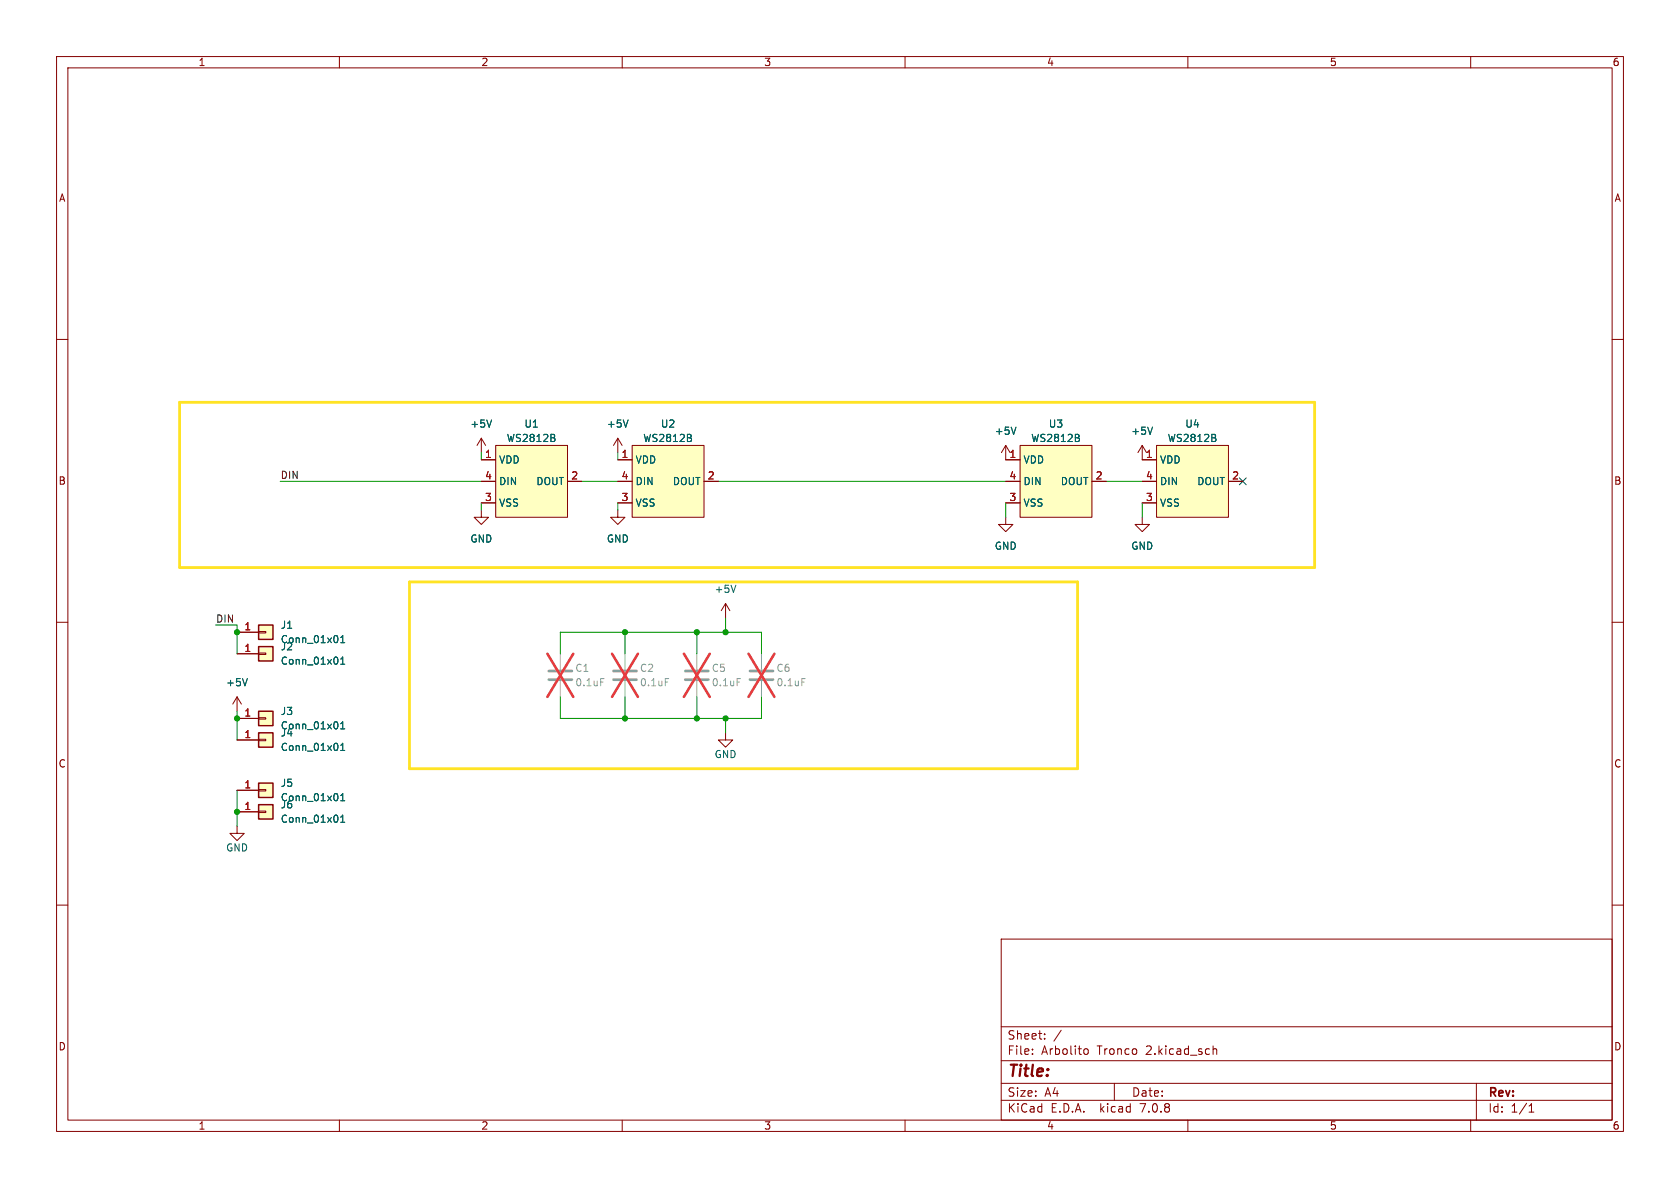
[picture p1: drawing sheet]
<svg xmlns="http://www.w3.org/2000/svg" width="297mm" height="210mm" viewBox="0 0 297 210" stroke-linecap="round" stroke-linejoin="round" font-family="sans-serif">
<g fill="none" stroke="#840000" stroke-width=".18">
<path d="M10 10h277v190h-277zM12 12h273v186h-273zM60 10v2M110 10v2M160 10v2M210 10v2M260 10v2M10 60h2M285 60h2M85.1 77.5l-.8 1.2M85.1 77.5v2.5M85.1 77.5l.8 1.2"/>
<path d="M87.6 78.7h12.7v12.7h-12.7zM109.2 77.5l-.7 1.2M109.2 77.5v2.5M109.2 77.5l.8 1.2M111.8 78.7h12.7v12.7h-12.7zM177.8 78.7v2.6h2.5M177.8 78.7l-.8 1.3M177.8 78.7l.8 1.3M180.3 78.7h12.7v12.7h-12.7zM201.9 78.7v2.6h2.6M201.9 78.7l-.7 1.3M201.9 78.7l.8 1.3"/>
<path d="M204.5 78.7h12.7v12.7h-12.7zM85.1 90.2v1.2h1.3l-1.3 1.3-1.3-1.3h1.3M85.1 81.3h2.5M85.1 85.1h2.5M85.1 88.9h2.5M100.3 85.1h2.6M109.2 90.2v1.2h1.3l-1.3 1.3-1.3-1.3h1.3M109.2 81.3h2.6M109.2 85.1h2.6M109.2 88.9h2.6M124.5 85.1h2.5M177.8 91.4v1.3h1.3l-1.3 1.3-1.3-1.3h1.3"/>
<path d="M177.8 85.1h2.5M177.8 88.9h2.5M193 85.1h2.6M201.9 91.4v1.3h1.3l-1.3 1.3-1.2-1.3h1.2M201.9 85.1h2.6M201.9 88.9h2.6M217.2 85.1h2.5M10 110h2M41.9 111.8h3.8M41.9 115.6h3.8M45.7 111.6h1.3v.3h-1.3zM45.7 115.4h1.3v.3h-1.3z"/>
<path d="M128.3 106.7l-.8 1.3M128.3 106.7v2.5M128.3 106.7l.7 1.3M285 110h2M41.9 139.7h3.8M41.9 123.2l-.8 1.3M41.9 123.2v2.5M41.9 123.2l.8 1.3M41.9 130.8h3.8M41.9 127h3.8M45.7 139.6h1.3v.2h-1.3zM45.7 130.7h1.3v.2h-1.3z"/>
<path d="M45.7 126.9h1.3v.2h-1.3zM128.3 129.5v1.3h1.2l-1.2 1.3-1.3-1.3h1.3M10 160h2M41.9 146.1v1.2h1.3l-1.3 1.3-1.3-1.3h1.3M41.9 143.5h3.8M45.7 143.4h1.3v.2h-1.3zM285 160h2M177 166h108v32h-108zM60 198v2M110 198v2M160 198v2M177 194.5h108"/>
<path d="M177 191.5h108M177 187.5h108M177 181.5h108M182.5 186.3v.1M182.5 185.5v.1M184.7 183.6v.1M184.7 182.8v.1M187.6 182.1l-1.3 2M191.7 185.5l.4-.1 .3 .3-.1 .6-.2 .1-.4-.1M197 191.5v3M210 198v2M214.5 185.5l.2-.1 .3 .1 .1 .9"/>
<path d="M214.5 184.9v1.5M260 198v2M261 191.5v6.5M270.3 196.6h.9M270.3 195.5l.4-.4v1.5"/>
</g>
<g fill="#ffffc2" stroke="#ffffc2" stroke-width=".18">
<path d="M180.3 78.7h12.7v12.7h-12.7z"/>
<path d="M45.7 138.4h2.6v2.6h-2.6z"/>
<path d="M204.5 78.7h12.7v12.7h-12.7z"/>
<path d="M45.7 110.5h2.6v2.5h-2.6z"/>
<path d="M111.8 78.7h12.7v12.7h-12.7z"/>
<path d="M45.7 114.3h2.6v2.5h-2.6z"/>
<path d="M45.7 129.5h2.6v2.6h-2.6z"/>
<path d="M45.7 125.7h2.6v2.6h-2.6z"/>
<path d="M87.6 78.7h12.7v12.7h-12.7z"/>
<path d="M45.7 142.2h2.6v2.6h-2.6z"/>
</g>
<g fill="none" stroke="#006464" stroke-width=".18">
<path d="M86.9 74.2l-.4 1.3M98 77.4l.1 .2-.1 .4M98 76.9v.4M111 74.2l-.4 1.3M122.1 77.4l.2 .2-.2 .4M122.1 76.9v.4M179.6 75.5l-.4 1.3M190.7 77.4l.1 .2-.1 .4M190.7 76.9v.4M203.7 75.5l-.4 1.3M214.8 77.4l.2 .2-.2 .4M214.8 76.9v.4"/>
<path d="M43.7 120l-.4 1.2M60.2 112.7l.4-.4v1.3M60.2 116.5l.4-.4v1.3M60.2 113.6h.8M60.2 117.4h.8M130.1 103.4l-.4 1.3M60.2 127.9l.4-.3v1.2M60.2 131.8l.4-.4v1.3M60.2 132.7h.8M60.2 128.8h.8M60.2 141.5h.8M60.2 140.6l.4-.3v1.2"/>
<path d="M60.2 144.5l.4-.4v1.3M60.2 145.4h.8"/>
</g>
<path d="M45.7 110.5h2.6v2.5h-2.6zM45.7 114.3h2.6v2.5h-2.6zM45.7 138.4h2.6v2.6h-2.6zM45.7 129.5h2.6v2.6h-2.6zM45.7 125.7h2.6v2.6h-2.6zM45.7 142.2h2.6v2.6h-2.6z" fill="none" stroke="#840000" stroke-width=".25"/>
<path d="M97 118.6h4.1M108.5 118.6h4M121.2 118.6h4M132.6 118.6h4.1M97 120.1h4.1M108.5 120.1h4M121.2 120.1h4M132.6 120.1h4.1" fill="none" stroke="#a1a1a1" stroke-width=".51"/>
<path d="M99.1 115.6v2.8M110.5 115.6v2.8M123.2 115.6v2.8M134.6 115.6v2.8M99.1 120.4v2.8M110.5 120.4v2.8M123.2 120.4v2.8M134.6 120.4v2.8" fill="none" stroke="#a1a1a1" stroke-width=".18"/>
<path d="M106.2 120h.6M117.6 120h.6M130.3 120h.6M141.7 120h.7" fill="none" stroke="#989898" stroke-width=".18"/>
<path d="M96.8 115.6l4.5 7.6M101.3 115.6l-4.5 7.6M108.2 115.6l4.6 7.6M112.8 115.6l-4.6 7.6M120.9 115.6l4.6 7.6M125.5 115.6l-4.6 7.6M132.3 115.6l4.6 7.6M136.9 115.6l-4.6 7.6" fill="none" stroke="#eb3a3d" stroke-width=".46"/>
<path d="M31.7 71.1h200.7v29.2h-200.7zM72.4 102.9h118.1v33h-118.1z" fill="none" stroke="#ffe324" stroke-width=".5"/>
<g fill="none" stroke="#009600" stroke-width=".18">
<path d="M49.5 85.1h35.6M85.1 80v1.3M85.1 88.9v1.3M102.9 85.1h6.3M109.2 80v1.3M109.2 88.9v1.3M127 85.1h50.8M177.8 88.9v2.5M195.6 85.1h6.3M201.9 88.9v2.5M38.1 110.5h3.8v5.1M99.1 115.6v-3.8h35.5v3.8"/>
<path d="M110.5 111.8v3.8M123.2 111.8v3.8M128.3 109.2v2.6M41.9 125.7v5.1M41.9 139.7v6.4M99.1 123.2v3.8h35.5v-3.8M110.5 123.2v3.8M123.2 123.2v3.8M128.3 127v2.5"/>
</g>
<path d="M219.1 84.5l1.2 1.2M220.3 84.5l-1.2 1.2" fill="none" stroke="#000084" stroke-width=".18"/>
<g fill="#009600" stroke="#009600" stroke-width=".18">
<circle cx="123.2" cy="111.8" r=".46"/>
<circle cx="128.3" cy="111.8" r=".46"/>
<circle cx="128.3" cy="127" r=".46"/>
<circle cx="123.2" cy="127" r=".46"/>
<circle cx="110.5" cy="127" r=".46"/>
<circle cx="110.5" cy="111.8" r=".46"/>
<circle cx="41.9" cy="143.5" r=".46"/>
<circle cx="41.9" cy="111.8" r=".46"/>
<circle cx="41.9" cy="127" r=".46"/>
</g>
<text font-size="2.8" fill="#840000" x="178" y="190.9">Title:</text>
<g font-size="2.1" fill="#840000">
<text x="178" y="184">Sheet:</text>
<text x="178" y="186.7">File:</text>
<text x="184.1" y="186.7">Arbolito</text>
<text x="194" y="186.7">Tronco</text>
<text x="202.8" y="186.7">2.kicad_sch</text>
<text x="178" y="196.9">KiCad</text>
<text x="178" y="194.1">Size:</text>
<text x="184.7" y="194.1">A4</text>
<text x="185.7" y="196.9">E.D.A.</text>
<text x="194.6" y="196.9">kicad</text>
<text x="200" y="194.1">Date:</text>
<text x="201.8" y="196.9">7.0.8</text>
<text x="263" y="194.3">Rev:</text>
<text x="263" y="196.9">Id:</text>
<text x="267.1" y="196.9">1/1</text>
</g>
<g font-size="1.8" fill="#840000">
<text x="35" y="11.9">1</text>
<text x="85" y="11.9">2</text>
<text x="135" y="11.9">3</text>
<text x="185" y="11.9">4</text>
<text x="235" y="11.9">5</text>
<text x="285" y="11.9">6</text>
<text x="10.3" y="35.9">A</text>
<text x="285.3" y="35.9">A</text>
<text x="10.3" y="85.9">B</text>
<text x="285.3" y="85.9">B</text>
<text x="10.3" y="135.9">C</text>
<text x="285.3" y="135.9">C</text>
<text x="10.3" y="185.9">D</text>
<text x="285.3" y="185.9">D</text>
<text x="35" y="199.9">1</text>
<text x="85" y="199.9">2</text>
<text x="135" y="199.9">3</text>
<text x="185" y="199.9">4</text>
<text x="235" y="199.9">5</text>
<text x="285" y="199.9">6</text>
</g>
<g font-size="1.8" fill="#006464">
<text x="83.1" y="75.8">+5V</text>
<text x="92.6" y="75.8">U1</text>
<text x="107.2" y="75.8">+5V</text>
<text x="116.7" y="75.8">U2</text>
<text x="175.8" y="77.1">+5V</text>
<text x="185.3" y="75.8">U3</text>
<text x="199.9" y="77.1">+5V</text>
<text x="209.4" y="75.8">U4</text>
<text x="88.1" y="82.1">VDD</text>
<text x="89.5" y="78.3">WS2812B</text>
<text x="112.3" y="82.1">VDD</text>
<text x="113.6" y="78.3">WS2812B</text>
<text x="180.8" y="82.1">VDD</text>
<text x="182.2" y="78.3">WS2812B</text>
<text x="205" y="82.1">VDD</text>
<text x="206.3" y="78.3">WS2812B</text>
<text x="88.1" y="89.8">VSS</text>
<text x="88.1" y="86">DIN</text>
<text x="94.7" y="86">DOUT</text>
<text x="112.3" y="89.8">VSS</text>
<text x="112.3" y="86">DIN</text>
<text x="118.9" y="86">DOUT</text>
<text x="180.8" y="89.8">VSS</text>
<text x="180.8" y="86">DIN</text>
<text x="187.4" y="86">DOUT</text>
<text x="205" y="89.8">VSS</text>
<text x="205" y="86">DIN</text>
<text x="211.6" y="86">DOUT</text>
<text x="83.1" y="96.1">GND</text>
<text x="107.2" y="96.1">GND</text>
<text x="175.8" y="97.4">GND</text>
<text x="199.9" y="97.4">GND</text>
<text x="126.2" y="105">+5V</text>
<text x="49.5" y="111.4">J1</text>
<text x="49.5" y="113.9">Conn_01x01</text>
<text x="49.5" y="115.2">J2</text>
<text x="49.5" y="117.7">Conn_01x01</text>
<text x="39.9" y="121.5">+5V</text>
<text x="49.5" y="130.4">J4</text>
<text x="49.5" y="126.6">J3</text>
<text x="49.5" y="129.1">Conn_01x01</text>
<text x="49.5" y="132.9">Conn_01x01</text>
<text x="126.2" y="134.2">GND</text>
<text x="49.5" y="139.3">J5</text>
<text x="49.5" y="141.8">Conn_01x01</text>
<text x="49.5" y="143.1">J6</text>
<text x="49.5" y="145.6">Conn_01x01</text>
<text x="39.9" y="150.7">GND</text>
</g>
<g font-size="1.8" fill="#a90000">
<text x="85.7" y="81">1</text>
<text x="109.8" y="81">1</text>
<text x="178.4" y="81">1</text>
<text x="202.5" y="81">1</text>
<text x="85.7" y="88.6">3</text>
<text x="85.7" y="84.8">4</text>
<text x="100.9" y="84.8">2</text>
<text x="109.8" y="88.6">3</text>
<text x="109.8" y="84.8">4</text>
<text x="125" y="84.8">2</text>
<text x="178.4" y="88.6">3</text>
<text x="178.4" y="84.8">4</text>
<text x="193.6" y="84.8">2</text>
<text x="202.5" y="88.6">3</text>
<text x="202.5" y="84.8">4</text>
<text x="217.7" y="84.8">2</text>
<text x="43.1" y="111.5">1</text>
<text x="43.1" y="115.3">1</text>
<text x="43.1" y="130.6">1</text>
<text x="43.1" y="126.7">1</text>
<text x="43.1" y="139.4">1</text>
<text x="43.1" y="143.3">1</text>
</g>
<g font-size="1.8" fill="#0f0f0f">
<text x="49.5" y="84.7">DIN</text>
<text x="38.1" y="110.1">DIN</text>
</g>
<g font-size="1.8" fill="#989898">
<text x="101.6" y="119">C1</text>
<text x="113" y="119">C2</text>
<text x="125.7" y="119">C5</text>
<text x="137.2" y="119">C6</text>
<text x="101.6" y="121.5">0.1uF</text>
<text x="113" y="121.5">0.1uF</text>
<text x="125.7" y="121.5">0.1uF</text>
<text x="137.2" y="121.5">0.1uF</text>
</g>
</svg>
